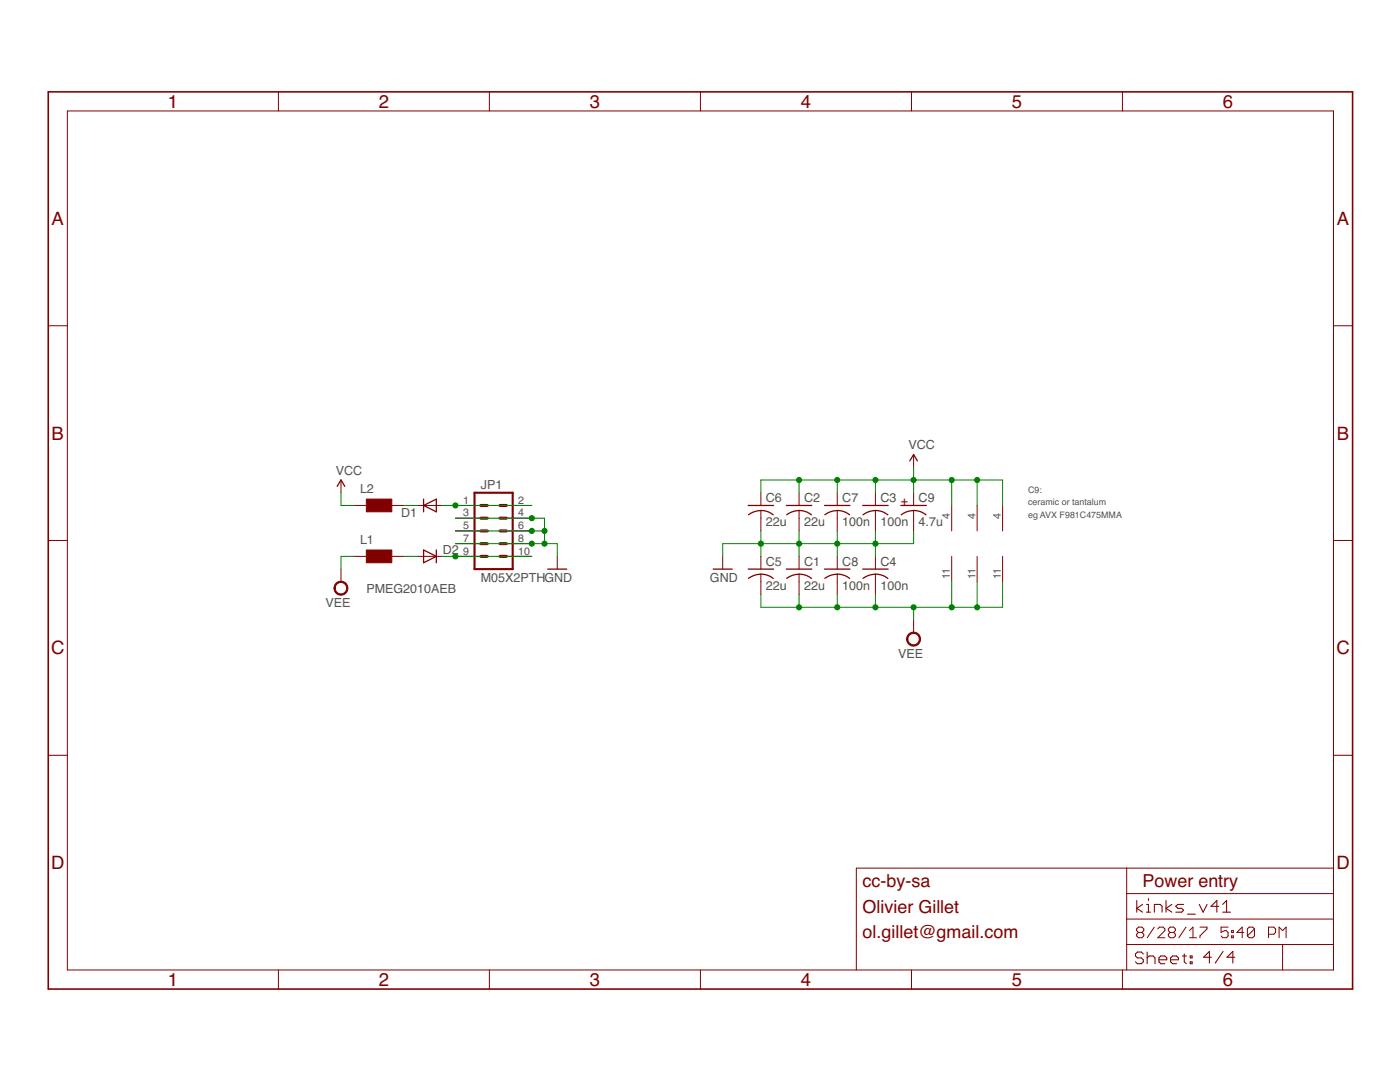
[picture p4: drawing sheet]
<svg xmlns="http://www.w3.org/2000/svg" width="279mm" height="216mm" viewBox="0 0 279 216" stroke-linecap="round" stroke-linejoin="round" font-family="sans-serif">
<g fill="none" stroke="#800000" stroke-width=".25">
<path d="M67.3 97l.8-1.2 .7 1.2M84.5 99.6v2.5M181.6 92l.7-1.3 .8 1.3M84.5 109.7l2.6 1.3-2.6 1.3zM84.5 100.9l2.6-1.3v2.5zM87.1 109.7v2.6M109.3 113.6h3.8M142.3 113.6h3.8M149.3 113.6h5.1M149.3 100.9h5.1M149.4 115.4a4 4 0 0 1 4.9 0M151.8 101.9h.6a3.8 3.8 0 0 1 1.9 .8"/>
<path d="M151.8 101.9l-1 .1-1.4 .7M156.9 113.6h5.1M156.9 100.9h5.1M157 115.4a4 4 0 0 1 4.9 0M159.5 101.9h.5a3.8 3.8 0 0 1 1.9 .8M159.5 101.9l-1.1 .1-1.4 .7M164.5 113.6h5.1M164.5 100.9h5.1M164.6 115.4a4 4 0 0 1 5 0M167.1 101.9h.5a3.8 3.8 0 0 1 2 .8M167.1 101.9l-1.6 .3-.9 .5M172.2 113.6h5"/>
<path d="M172.2 100.9h5M172.2 115.4a4 4 0 0 1 5 0M174.7 101.9h.5a3.8 3.8 0 0 1 2 .8M174.7 101.9l-1.6 .3-.9 .5M179.8 100.9h5.1M182.3 101.9h.6a3.8 3.8 0 0 1 1.9 .8M182.3 101.9l-1.5 .3-.9 .5"/>
</g>
<g fill="none" stroke="#800000" stroke-width=".2">
<path d="M55.6 18.3v3.8M97.7 18.3v3.8M139.8 18.3v3.8M181.9 18.3v3.8M224 18.3v3.8M13.4 22.1h252.7v171.4h-252.7zM9.6 65h3.8M266.1 65h3.8M68.1 95.8v2.5M151.8 98.3v2.6M159.5 98.3v2.6M167.1 98.3v2.6"/>
<path d="M174.7 98.3v2.6M182.3 90.7v2.5M182.3 98.3v2.6M9.6 107.8h3.8M68.1 113.6v2.5M70.6 111h2.5M70.6 100.9h2.5M78.2 111h2.5M78.2 100.9h2.5M83.3 111h5M83.3 100.9h5M90.9 111h5.1"/>
<path d="M90.9 108.5h5.1M90.9 105.9h5.1M90.9 103.4h5.1M90.9 100.9h5.1M101 111h5.1M101 108.5h5.1M101 105.9h5.1M101 103.4h5.1M101 100.9h5.1M111.2 111v2.6M144.2 111v2.6M151.8 101.9v4"/>
<path d="M151.8 111v2.6M151.8 114.6v4M159.5 101.9v4M159.5 111v2.6M159.5 114.6v4M167.1 101.9v4M167.1 111v2.6M167.1 114.6v4M174.7 101.9v4M174.7 111v2.6M174.7 114.6v4M182.3 101.9v4"/>
<path d="M189.9 100.9v5M189.9 111v5.1M195 100.9v5M195 111v5.1M200.1 100.9v5M200.1 111v5.1M266.1 107.8h3.8M182.3 123.7v2.6M9.6 150.7h3.8M266.1 150.7h3.8M224.9 173.2v20.3M224.9 178.3h41.2"/>
<path d="M266.1 173.2h-95.2v20.3M55.6 193.5v3.9M97.7 193.5v3.9M139.8 193.5v3.9M181.9 193.5v3.9M224 193.5v3.9M224.9 188.5h41.2M224.9 183.4h41.2M227.2 186.1l-.4-.4v-.3l.4-.4h.7l.4 .4v.3l-.4 .4M227.2 186.1l-.4 .3v.4l.4 .3h.7l.4-.3v-.4l-.4-.3M227.2 186.1h.7M230.4 185l-1.4 2.1"/>
<path d="M231.1 185.4l.3-.4h.7l.4 .4v.3l-1.4 1.4h1.4M233.5 186.1l-.3-.4v-.3l.3-.4h.7l.4 .4v.3l-.4 .4M233.5 186.1l-.3 .3v.4l.3 .3h.7l.4-.3v-.4l-.4-.3M233.5 186.1h.7M236.7 185l-1.4 2.1M237.4 187.1h1.4M237.4 185.7l.7-.7v2.1M239.5 185h1.4v.4l-1.4 1.4v.3M245.1 185h-1.4v1.1l.7-.4h.4l.3 .4v.7l-.3 .3h-.8l-.3-.3M245.8 186.8h.3v.3h-.3zM245.8 185.7h.3v.4h-.3zM248.2 186.1h-1.4l1.1-1.1v2.1"/>
<path d="M250.4 185.4l-.4-.4h-.7l-.4 .4v1.4M250.4 185.4v1.4l-.4 .3h-.7l-.4-.3M250.4 185.4l-1.5 1.4M253.2 186.4h1l.4-.3v-.7l-.4-.4h-1v2.1M255.3 187.1v-2.1l.7 .7 .7-.7v2.1M256 188.5v5"/>
</g>
<g fill="#800000" stroke="#800000" stroke-width=".2">
<path d="M67 116.4a1.4 1.4 0 0 1 2.2 .2 1.4 1.4 0 0 1-.8 2.1 1.4 1.4 0 0 1-1.7-1.3h.2a1.14 1.14 0 0 1 1.7-1 1.14 1.14 0 0 1 .1 1.9 1.14 1.14 0 0 1-1.8-.7v-.2h-.2z" fill-rule="evenodd"/>
<path d="M181.3 126.6a1.4 1.4 0 0 1 2.2 .2 1.4 1.4 0 0 1-.8 2.1 1.4 1.4 0 0 1-1.8-1.4h.3a1.14 1.14 0 0 1 1.7-.9 1.14 1.14 0 0 1 .1 1.9 1.14 1.14 0 0 1-1.8-.7v-.3h-.3z" fill-rule="evenodd"/>
</g>
<path d="M94.7 98.3h7.6v15.3h-7.6z" fill="none" stroke="#800000" stroke-width=".42"/>
<path d="M96 105.9h1.2M96 108.5h1.2M96 111h1.2M96 100.9h1.2M96 103.4h1.2M99.8 105.9h1.2M99.8 108.5h1.2M99.8 111h1.2M99.8 100.9h1.2M99.8 103.4h1.2" fill="none" stroke="#800000" stroke-width=".61"/>
<g fill="none" stroke="#800000" stroke-width=".21">
<path d="M226.9 179.7v2.3M229.2 179.3v.4M232.7 179.7v2.3M228 180.5l-1.1 .8 1.1 .7M228.2 190.4l-.4-.4h-.8l-.4 .4v.4l.4 .3h.8l.4 .4v.4l-.4 .4h-.8l-.4-.4M228.8 180.5h.4v1.5M228.8 182h.8M228.9 190v2.3M228.9 191.1l.4-.3h.8l.4 .3v1.2M230.4 182v-1.5h1.1l.4 .3v1.2M231.3 191.5h1.6v-.4l-.4-.3h-.8l-.4 .3v.8l.4 .4h.8M233.6 191.5h1.6v-.4l-.4-.3h-.8l-.4 .3v.8l.4 .4h.8"/>
<path d="M233.9 180.5l-1.2 .8 1.2 .7M236 190.8h.7M236.2 180.5h-1.1l-.4 .3 .4 .5h.7l.4 .3-.4 .4h-1.1M236.3 190.4v1.5l.4 .4M237 182.4h1.5M237.5 190.8h.4v.3h-.4zM237.5 191.9h.4v.4h-.4zM239.3 180.5l.8 1.5 .8-1.5M241.8 191h-1.6l1.2-1.2v2.4M243.2 180.8h-1.5l1.1-1.1v2.3M244 182h1.6M244 180.5l.8-.8v2.3"/>
<path d="M244.1 189.8l-1.6 2.4M246.4 191h-1.5l1.1-1.2v2.4"/>
</g>
<path d="M9.6 18.3h260.3v179.1h-260.3z" fill="none" stroke="#800000" stroke-width=".32"/>
<g fill="#800000" stroke="#800000" stroke-width=".2">
<path d="M73.1 99.6h5.1v2.5h-5.1z"/>
<path d="M73.1 109.7h5.1v2.6h-5.1z"/>
</g>
<g fill="none" stroke="#008000" stroke-width=".2">
<path d="M68.1 98.3v2.6h2.5M151.8 98.3v-2.5h48.3v5.1M159.5 95.8v2.5M167.1 95.8v2.5M174.7 95.8v2.5M182.3 93.2v5.1M189.9 95.8v5.1M195 95.8v5.1M70.6 111h-2.5v2.6M80.7 111h2.6M80.7 100.9h2.6M88.3 111h17.8"/>
<path d="M88.3 100.9h17.8M90.9 103.4h17.8v5.1M90.9 105.9h17.8M90.9 108.5h20.3v2.5M151.8 105.9v5.1M159.5 105.9v5.1M159.5 118.6v2.6M167.1 105.9v5.1M167.1 118.6v2.6M174.7 105.9v5.1M174.7 118.6v2.6M182.3 105.9v2.6h-38.1v2.5"/>
<path d="M189.9 116.1v5.1M195 116.1v5.1M200.1 116.1v5.1h-48.3v-2.6M182.3 121.2v2.5"/>
</g>
<g fill="#008000" stroke="#008000" stroke-width=".2">
<circle cx="108.7" cy="105.9" r=".51"/>
<circle cx="108.7" cy="108.5" r=".51"/>
<circle cx="106.1" cy="108.5" r=".51"/>
<circle cx="106.1" cy="105.9" r=".51"/>
<circle cx="106.1" cy="103.4" r=".51"/>
<circle cx="159.5" cy="108.5" r=".51"/>
<circle cx="167.1" cy="108.5" r=".51"/>
<circle cx="174.7" cy="108.5" r=".51"/>
<circle cx="151.8" cy="108.5" r=".51"/>
<circle cx="182.3" cy="121.2" r=".51"/>
<circle cx="189.9" cy="121.2" r=".51"/>
<circle cx="195" cy="121.2" r=".51"/>
<circle cx="174.7" cy="121.2" r=".51"/>
<circle cx="167.1" cy="121.2" r=".51"/>
<circle cx="159.5" cy="121.2" r=".51"/>
<circle cx="182.3" cy="95.8" r=".51"/>
<circle cx="189.9" cy="95.8" r=".51"/>
<circle cx="195" cy="95.8" r=".51"/>
<circle cx="174.7" cy="95.8" r=".51"/>
<circle cx="167.1" cy="95.8" r=".51"/>
<circle cx="159.5" cy="95.8" r=".51"/>
<circle cx="90.9" cy="100.9" r=".51"/>
<circle cx="90.9" cy="111" r=".51"/>
</g>
<g font-size="3.7" fill="#800000">
<text x="33.5" y="21.5">1</text>
<text x="75.6" y="21.5">2</text>
<text x="117.7" y="21.5">3</text>
<text x="159.8" y="21.5">4</text>
<text x="201.9" y="21.5">5</text>
<text x="244.1" y="21.5">6</text>
<text x="10.3" y="44.9">A</text>
<text x="266.8" y="44.9">A</text>
<text x="10.3" y="87.7">B</text>
<text x="266.8" y="87.7">B</text>
<text x="10.2" y="130.6">C</text>
<text x="266.7" y="130.6">C</text>
<text x="10.2" y="173.4">D</text>
<text x="266.7" y="173.4">D</text>
<text x="33.5" y="196.7">1</text>
<text x="75.6" y="196.7">2</text>
<text x="117.7" y="196.7">3</text>
<text x="159.8" y="196.7">4</text>
<text x="201.9" y="196.7">5</text>
<text x="244.1" y="196.7">6</text>
</g>
<g font-size="3.6" fill="#800000">
<text x="172.2" y="177">cc-by-sa</text>
<text x="228" y="177">Power entry</text>
<text x="172.2" y="182.1">Olivier Gillet</text>
<text x="172.2" y="187.2">ol.gillet@gmail.com</text>
</g>
<g font-size="2.5" fill="#505050">
<text x="181.3" y="89.7">VCC</text>
<text x="67" y="94.8">VCC</text>
<text x="71.8" y="98.3">L2</text>
<text x="96" y="97.6">JP1</text>
<text x="152.9" y="100.2">C6</text>
<text x="160.5" y="100.2">C2</text>
<text x="168.1" y="100.2">C7</text>
<text x="175.7" y="100.2">C3</text>
<text x="183.3" y="100.2">C9</text>
<text x="80.1" y="103.1">D1</text>
<text x="152.9" y="105.1">22u</text>
<text x="160.5" y="105.1">22u</text>
<text x="168.1" y="105.1">100n</text>
<text x="175.7" y="105.1">100n</text>
<text x="183.3" y="105.1">4.7u</text>
<text x="71.8" y="108.5">L1</text>
<text x="88.4" y="110.5">D2</text>
<text x="152.9" y="112.9">C5</text>
<text x="160.5" y="112.9">C1</text>
<text x="168.1" y="112.9">C8</text>
<text x="175.7" y="112.9">C4</text>
<text x="73.1" y="118.4">PMEG2010AEB</text>
<text x="96" y="116.1">M05X2PTHGND</text>
<text x="141.7" y="116.1">GND</text>
<text x="152.9" y="117.7">22u</text>
<text x="160.5" y="117.7">22u</text>
<text x="168.1" y="117.7">100n</text>
<text x="175.7" y="117.7">100n</text>
<text x="64.9" y="121.1">VEE</text>
<text x="179.2" y="131.2">VEE</text>
</g>
<text font-size="2.5" fill="#800000" x="179.8" y="100.9">+</text>
<g font-size="2.1" fill="#505050">
<text x="92.5" y="100.5">1</text>
<text x="103.4" y="100.5">2</text>
<text x="92.5" y="105.6">5</text>
<text x="92.5" y="103">3</text>
<text x="103.4" y="105.6">6</text>
<text x="103.4" y="103">4</text>
<text x="189.6" y="103.6" transform="rotate(-90 189.6 103.6)">4</text>
<text x="194.7" y="103.6" transform="rotate(-90 194.7 103.6)">4</text>
<text x="199.7" y="103.6" transform="rotate(-90 199.7 103.6)">4</text>
<text x="92.5" y="110.7">9</text>
<text x="92.5" y="108.1">7</text>
<text x="103.4" y="110.7">10</text>
<text x="103.4" y="108.1">8</text>
<text x="189.6" y="115.6" transform="rotate(-90 189.6 115.6)">11</text>
<text x="194.7" y="115.6" transform="rotate(-90 194.7 115.6)">11</text>
<text x="199.7" y="115.6" transform="rotate(-90 199.7 115.6)">11</text>
</g>
<g font-size="1.8" fill="#505050">
<text x="205.2" y="100.9">ceramic or tantalum</text>
<text x="205.2" y="98.3">C9:</text>
<text x="205.2" y="103.4">eg AVX F981C475MMA</text>
</g>
</svg>
